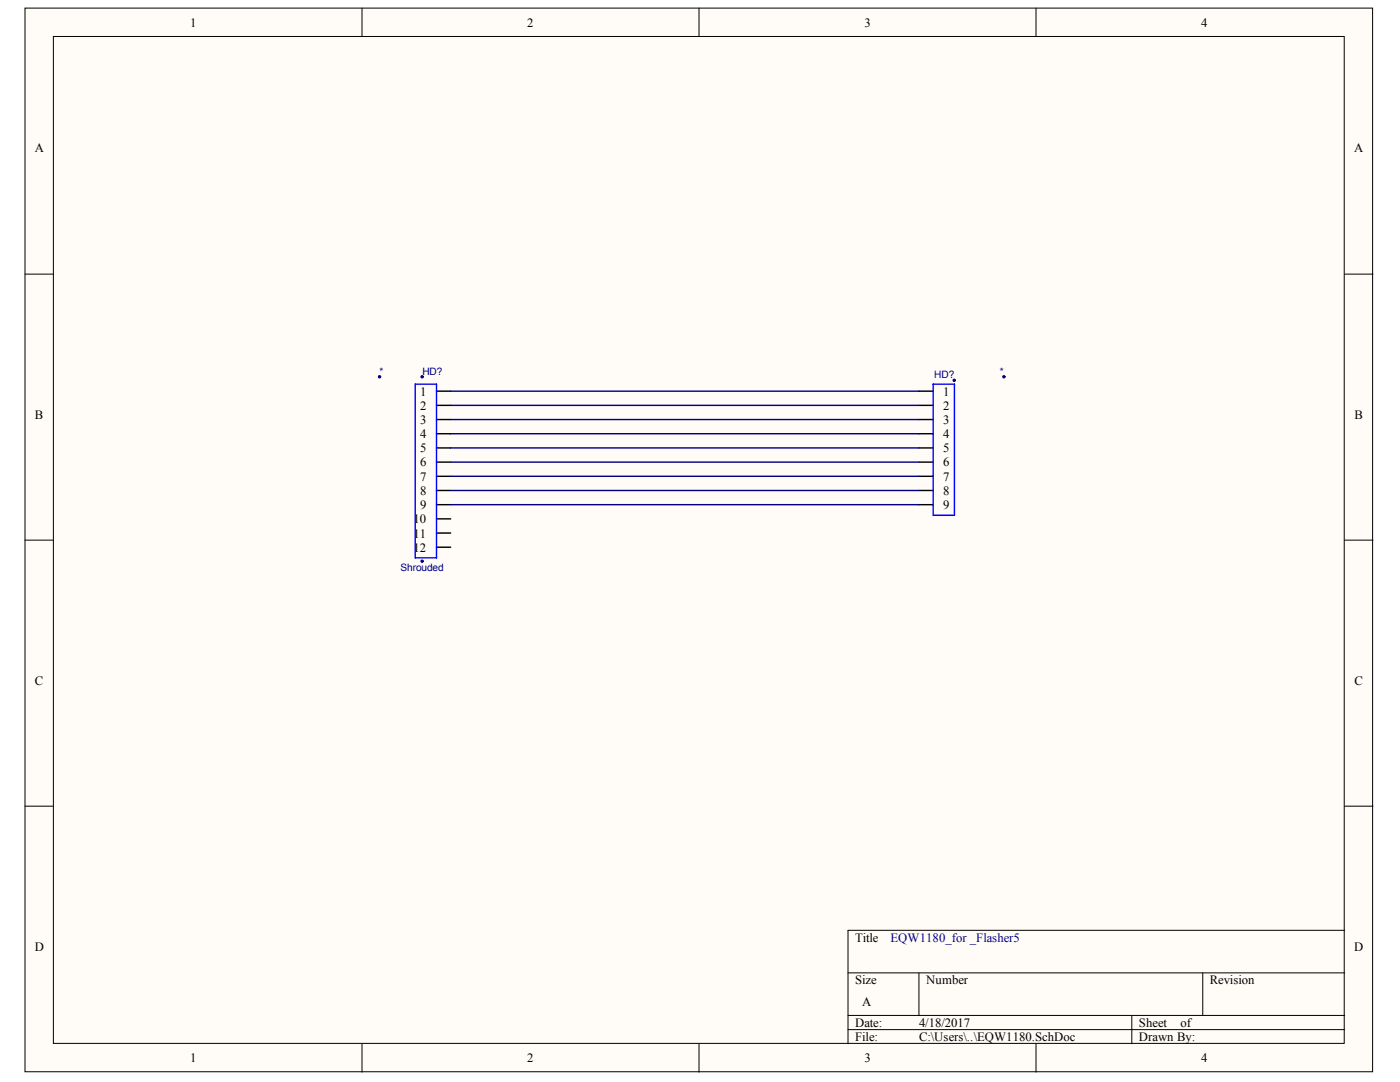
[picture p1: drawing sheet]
<svg xmlns="http://www.w3.org/2000/svg" width="279mm" height="216mm" viewBox="0 0 279 216" stroke-linecap="round" stroke-linejoin="round" font-family="sans-serif">
<g fill="#fffcf8" stroke="#000" stroke-width=".2">
<path d="M5 1.6h268.9v212.3h-268.9z"/>
<path d="M10.7 7.3h257.6v200.9h-257.6z"/>
</g>
<g fill="none" stroke="#000" stroke-width=".2">
<path d="M72.2 1.6v5.7M139.5 1.6v5.7M206.8 1.6v5.7M5 54.7h5.7M268.4 54.7h5.6M5 107.8h5.7M268.4 107.8h5.6M5 160.9h5.7M268.4 160.9h5.6M169.2 194.1h99.2M183.4 194.1v8.5M240 194.1v8.5"/>
<path d="M268.4 185.6h-99.2v22.7M72.2 208.3v5.6M139.5 208.3v5.6M169.2 202.6h99.2M169.2 205.4h99.2M206.8 208.3v5.6M225.9 202.6v5.7"/>
</g>
<g fill="none" stroke="#000" stroke-width=".28">
<path d="M87.1 78.1h2.8M183.4 78.1h2.8M87.1 97.9h2.8M87.1 89.4h2.8M87.1 92.2h2.8M87.1 80.9h2.8M87.1 83.7h2.8M87.1 86.5h2.8M87.1 95h2.8M183.4 97.9h2.8M183.4 89.4h2.8M183.4 92.2h2.8"/>
<path d="M183.4 80.9h2.8M183.4 83.7h2.8M183.4 86.5h2.8M183.4 95h2.8M87.1 106.4h2.8M87.1 109.2h2.8M87.1 100.7h2.8M87.1 103.5h2.8M183.4 100.7h2.8"/>
</g>
<path d="M82.9 76.6h4.2v34.7h-4.2zM186.2 76.6h4.3v26.2h-4.3z" fill="none" stroke="#00f" stroke-width=".28"/>
<g fill="#000080" stroke="#000080" stroke-width=".2">
<circle cx="75.7" cy="75.2" r=".24"/>
<circle cx="84.2" cy="112" r=".24"/>
<circle cx="84.2" cy="75.2" r=".24"/>
<circle cx="200.3" cy="75.2" r=".24"/>
<circle cx="190.4" cy="75.9" r=".24"/>
</g>
<path d="M89.9 78.1h93.5M89.9 80.9h93.5M89.9 83.7h93.5M89.9 86.5h93.5M89.9 89.4h93.5M89.9 92.2h93.5M89.9 95h93.5M89.9 97.9h93.5M89.9 100.7h93.5" fill="none" stroke="#000080" stroke-width=".28"/>
<g font-size="2.5">
<text x="38" y="5.3">1</text>
<text x="105.2" y="5.3">2</text>
<text x="172.5" y="5.3">3</text>
<text x="239.7" y="5.3">4</text>
<text x="6.9" y="30.4">A</text>
<text x="270.3" y="30.4">A</text>
<text x="6.9" y="83.5">B</text>
<text x="83.9" y="81.7">2</text>
<text x="83.9" y="78.9">1</text>
<text x="188.2" y="78.9">1</text>
<text x="188.2" y="81.7">2</text>
<text x="270.3" y="83.5">B</text>
<text x="83.9" y="84.6">3</text>
<text x="83.9" y="87.4">4</text>
<text x="188.2" y="87.4">4</text>
<text x="188.2" y="84.6">3</text>
<text x="83.9" y="90.3">5</text>
<text x="83.9" y="93.1">6</text>
<text x="83.9" y="95.9">7</text>
<text x="188.2" y="95.9">7</text>
<text x="188.2" y="93.1">6</text>
<text x="188.2" y="90.3">5</text>
<text x="83.9" y="98.7">8</text>
<text x="83.9" y="101.6">9</text>
<text x="188.2" y="101.6">9</text>
<text x="188.2" y="98.7">8</text>
<text x="82.5" y="107.3">11</text>
<text x="82.5" y="104.4">10</text>
<text x="82.5" y="110.1">12</text>
<text x="6.9" y="136.6">C</text>
<text x="270.3" y="136.6">C</text>
<text x="6.9" y="189.7">D</text>
<text x="170.6" y="187.9">Title</text>
<text x="270.3" y="189.7">D</text>
<text x="170.6" y="196.4">Size</text>
<text x="184.9" y="196.4">Number</text>
<text x="241.4" y="196.4">Revision</text>
<text x="172.1" y="200.7">A</text>
<text x="170.6" y="204.9">Date:</text>
<text x="170.6" y="207.7">File:</text>
<text x="183.4" y="204.9">4/18/2017</text>
<text x="183.4" y="207.7">C:\Users\..\EQW1180.SchDoc</text>
<text x="227.3" y="204.9">Sheet</text>
<text x="227.3" y="207.7">Drawn By:</text>
<text x="235.6" y="204.9">of</text>
<text x="38" y="212">1</text>
<text x="105.2" y="212">2</text>
<text x="172.5" y="212">3</text>
<text x="239.7" y="212">4</text>
</g>
<text font-size="2.5" fill="#000080" x="177.7" y="187.9">EQW1180_for _Flasher5</text>
<g font-size="2" fill="#000080">
<text x="75.8" y="74.8">*</text>
<text x="84.3" y="74.8">HD?</text>
<text x="186.5" y="75.5">HD?</text>
<text x="199.6" y="74.8">*</text>
<text x="79.9" y="113.9">Shrouded</text>
</g>
</svg>
